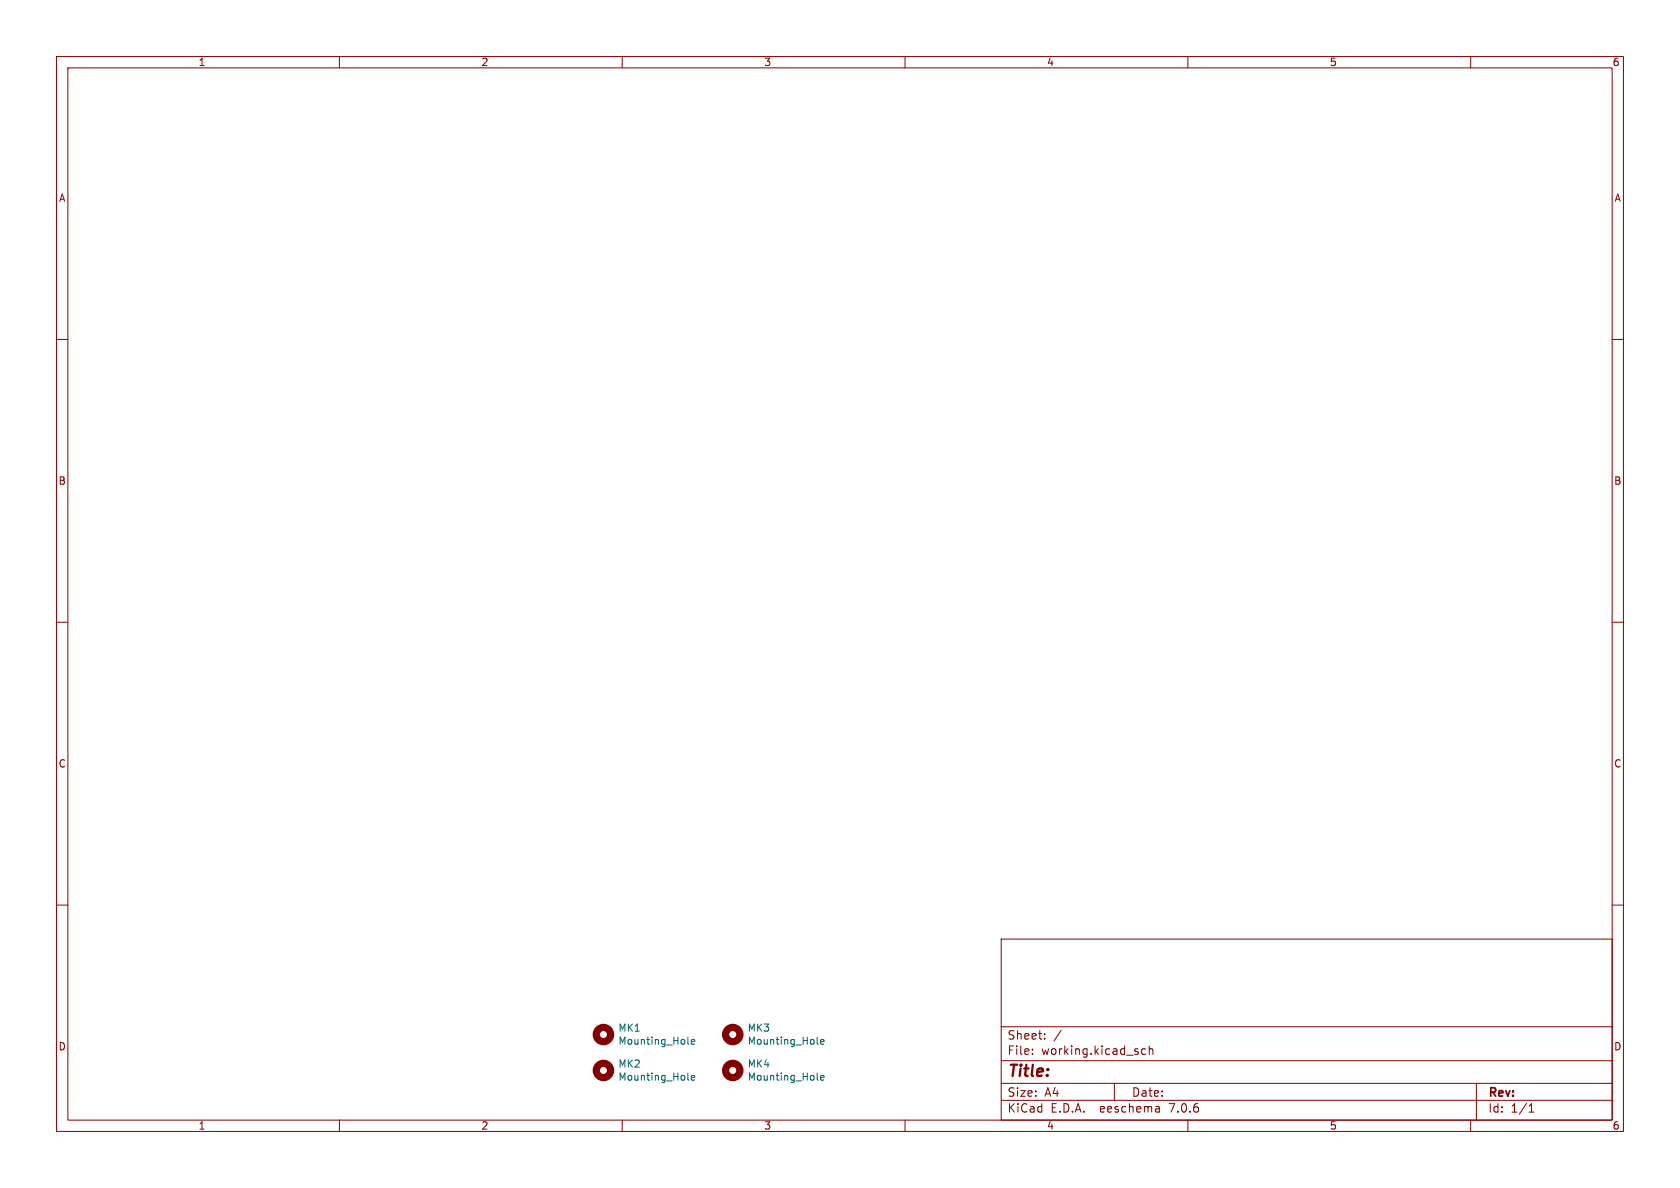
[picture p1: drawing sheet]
<svg xmlns="http://www.w3.org/2000/svg" width="297mm" height="210mm" viewBox="0 0 297 210" stroke-linecap="round" stroke-linejoin="round" font-family="sans-serif">
<g fill="none" stroke="#840000" stroke-width=".18">
<path d="M10 10h277v190h-277zM12 12h273v186h-273zM60 10v2M110 10v2M160 10v2M210 10v2M260 10v2M10 60h2M285 60h2M10 110h2M285 110h2M10 160h2"/>
<path d="M285 160h2M177 166h108v32h-108zM60 198v2M110 198v2M160 198v2M177 194.5h108M177 191.5h108M177 187.5h108M177 181.5h108M182.5 186.3v.1M182.5 185.5v.1M184.7 183.6v.1"/>
<path d="M184.7 182.8v.1M187.6 182.1l-1.3 2M197 191.5v3M202.5 185.5l-.4-.1-.3 .3v.4l.2 .2h.5M203.2 185.5l.2-.1 .3 .1 .1 .9M203.2 184.9v1.5M204.9 195.7l.1 .9M205 196.5l-.2 .1M205 196h-.2M210 198v2M260 198v2M261 191.5v6.5"/>
<path d="M270.3 196.6h.9M270.3 195.5l.4-.4v1.5"/>
</g>
<g fill="none" stroke="#840000" stroke-width="1.3">
<circle cx="106.7" cy="189.2" r="1.27"/>
<circle cx="106.7" cy="182.9" r="1.27"/>
<circle cx="129.5" cy="189.2" r="1.27"/>
<circle cx="129.5" cy="182.9" r="1.27"/>
</g>
<path d="M121.7 190.9l.1 .1M121.7 184.5l.1 .1M122.2 190.5l.6-.1v-.2l-.4-.1-.2 .2 .1 .6h.5M122.2 184.2l.6-.1v-.3h-.4l-.2 .1 .1 .6h.5M144.5 184.5l.1 .1M144.5 190.9l.1 .1M145.1 190.5l.6-.1-.1-.2-.3-.1-.2 .2v.6h.5M145.1 184.2l.6-.1-.1-.3h-.3l-.2 .1v.6h.5" fill="none" stroke="#006464" stroke-width=".18"/>
<text font-size="2.8" fill="#840000" x="178" y="190.9">Title:</text>
<g font-size="2.1" fill="#840000">
<text x="178" y="184">Sheet:</text>
<text x="178" y="186.7">File:</text>
<text x="184.1" y="186.7">working.kicad_sch</text>
<text x="178" y="196.9">KiCad</text>
<text x="178" y="194.1">Size:</text>
<text x="184.7" y="194.1">A4</text>
<text x="185.7" y="196.9">E.D.A.</text>
<text x="194.6" y="196.9">eeschema</text>
<text x="200" y="194.1">Date:</text>
<text x="207" y="196.9">7.0.6</text>
<text x="263" y="194.3">Rev:</text>
<text x="263" y="196.9">Id:</text>
<text x="267.1" y="196.9">1/1</text>
</g>
<g font-size="1.8" fill="#840000">
<text x="35" y="11.9">1</text>
<text x="85" y="11.9">2</text>
<text x="135" y="11.9">3</text>
<text x="185" y="11.9">4</text>
<text x="235" y="11.9">5</text>
<text x="285" y="11.9">6</text>
<text x="10.3" y="35.9">A</text>
<text x="285.3" y="35.9">A</text>
<text x="10.3" y="85.9">B</text>
<text x="285.3" y="85.9">B</text>
<text x="10.3" y="135.9">C</text>
<text x="285.3" y="135.9">C</text>
<text x="10.3" y="185.9">D</text>
<text x="285.3" y="185.9">D</text>
<text x="35" y="199.9">1</text>
<text x="85" y="199.9">2</text>
<text x="135" y="199.9">3</text>
<text x="185" y="199.9">4</text>
<text x="235" y="199.9">5</text>
<text x="285" y="199.9">6</text>
</g>
<g font-size="1.8" fill="#006464">
<text x="109.2" y="182.6">MK1</text>
<text x="109.2" y="184.9">Mounting_Hole</text>
<text x="132.1" y="182.6">MK3</text>
<text x="132.1" y="184.9">Mounting_Hole</text>
<text x="109.2" y="188.9">MK2</text>
<text x="109.2" y="191.2">Mounting_Hole</text>
<text x="132.1" y="188.9">MK4</text>
<text x="132.1" y="191.2">Mounting_Hole</text>
</g>
</svg>
